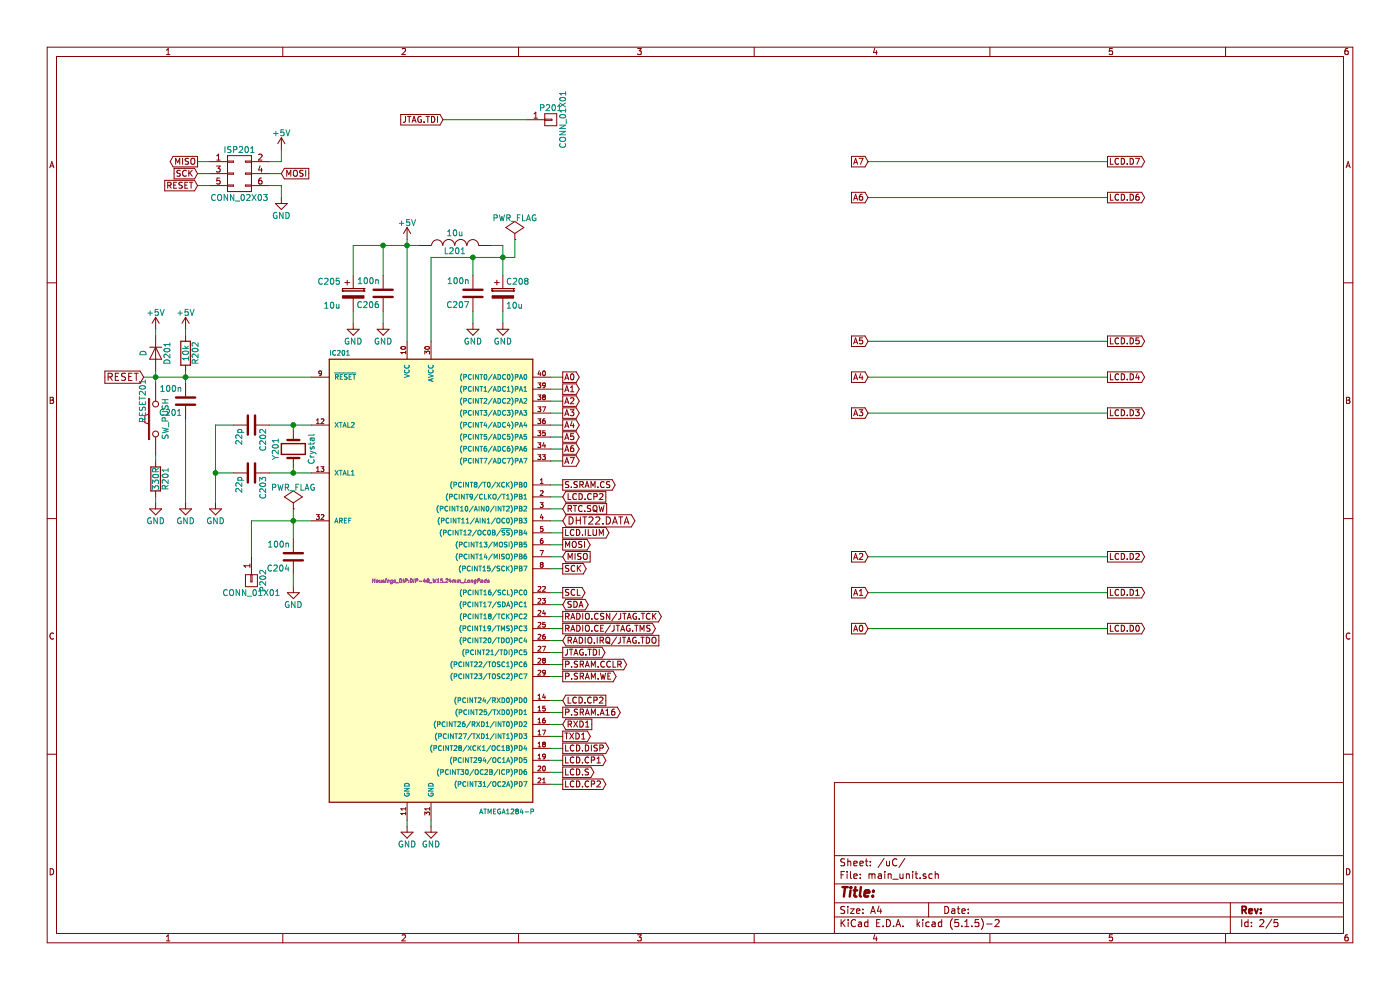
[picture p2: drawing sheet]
EESchema Schematic File Version 4
EELAYER 30 0
EELAYER END
$Descr A4 11693 8268
encoding utf-8
Sheet 2 5
Title ""
Date ""
Rev ""
Comp ""
Comment1 ""
Comment2 ""
Comment3 ""
Comment4 ""
$EndDescr
$Comp
L solar_system_terminal_board-rescue:ATMEGA1284-P IC201
U 1 1
P 3600 4850
F 0 "IC201" H 2750 6730 40  0000 L BNN
F 1 "ATMEGA1284-P" H 4000 2900 40  0000 L BNN
F 2 "Housings_DIP:DIP-40_W15.24mm_LongPads" H 3600 4850 30  0000 C CIN
F 3 "" H 3600 4850 60  0000 C CNN
	1    3600 4850
	1    0    0    -1  
$EndComp
$Comp
L solar_system_terminal_board-rescue:Crystal Y201
U 1 1
P 2450 3750
F 0 "Y201" H 2450 3900 50  0000 C CNN
F 1 "Crystal" H 2450 3600 50  0000 C CNN
F 2 "Crystals:Crystal_HC49-U_Horizontal_Typ1" H 2450 3750 60  0001 C CNN
F 3 "" H 2450 3750 60  0000 C CNN
	1    2450 3750
	0    -1   -1   0   
$EndComp
$Comp
L solar_system_terminal_board-rescue:C C202
U 1 1
P 2100 3550
F 0 "C202" H 2125 3650 50  0000 L CNN
F 1 "22p" H 2125 3450 50  0000 L CNN
F 2 "Capacitors_SMD:C_1206_HandSoldering" H 2138 3400 30  0001 C CNN
F 3 "" H 2100 3550 60  0000 C CNN
	1    2100 3550
	0    1    1    0   
$EndComp
$Comp
L solar_system_terminal_board-rescue:C C203
U 1 1
P 2100 3950
F 0 "C203" H 2125 4050 50  0000 L CNN
F 1 "22p" H 2125 3850 50  0000 L CNN
F 2 "Capacitors_SMD:C_1206_HandSoldering" H 2138 3800 30  0001 C CNN
F 3 "" H 2100 3950 60  0000 C CNN
	1    2100 3950
	0    1    1    0   
$EndComp
$Comp
L solar_system_terminal_board-rescue:GND #PWR01
U 1 1
P 2450 4900
F 0 "#PWR01" H 2450 4650 50  0001 C CNN
F 1 "GND" H 2450 4750 50  0000 C CNN
F 2 "" H 2450 4900 60  0000 C CNN
F 3 "" H 2450 4900 60  0000 C CNN
	1    2450 4900
	1    0    0    -1  
$EndComp
$Comp
L solar_system_terminal_board-rescue:GND #PWR02
U 1 1
P 1800 4200
F 0 "#PWR02" H 1800 3950 50  0001 C CNN
F 1 "GND" H 1800 4050 50  0000 C CNN
F 2 "" H 1800 4200 60  0000 C CNN
F 3 "" H 1800 4200 60  0000 C CNN
	1    1800 4200
	1    0    0    -1  
$EndComp
$Comp
L solar_system_terminal_board-rescue:+5V #PWR03
U 1 1
P 3400 2000
F 0 "#PWR03" H 3400 1850 50  0001 C CNN
F 1 "+5V" H 3400 2140 50  0000 C CNN
F 2 "" H 3400 2000 60  0000 C CNN
F 3 "" H 3400 2000 60  0000 C CNN
	1    3400 2000
	1    0    0    -1  
$EndComp
$Comp
L solar_system_terminal_board-rescue:INDUCTOR L201
U 1 1
P 3800 2050
F 0 "L201" V 3750 2050 50  0000 C CNN
F 1 "10u" V 3900 2050 50  0000 C CNN
F 2 "Inductors_NEOSID:Neosid_Inductor_SM-NE45_SMD1812" H 3800 2050 60  0001 C CNN
F 3 "" H 3800 2050 60  0000 C CNN
	1    3800 2050
	0    -1   -1   0   
$EndComp
$Comp
L solar_system_terminal_board-rescue:C C206
U 1 1
P 3200 2450
F 0 "C206" H 3225 2550 50  0000 L CNN
F 1 "100n" H 3225 2350 50  0000 L CNN
F 2 "Capacitors_SMD:C_1206_HandSoldering" H 3238 2300 30  0001 C CNN
F 3 "" H 3200 2450 60  0000 C CNN
	1    3200 2450
	-1   0    0    1   
$EndComp
$Comp
L solar_system_terminal_board-rescue:CP C205
U 1 1
P 2950 2450
F 0 "C205" H 2650 2550 50  0000 L CNN
F 1 "10u" H 2700 2350 50  0000 L CNN
F 2 "Capacitors_Tantalum_SMD:TantalC_SizeB_EIA-3528_HandSoldering" H 2988 2300 30  0001 C CNN
F 3 "" H 2950 2450 60  0000 C CNN
	1    2950 2450
	1    0    0    -1  
$EndComp
$Comp
L solar_system_terminal_board-rescue:C C207
U 1 1
P 3950 2450
F 0 "C207" H 3975 2550 50  0000 L CNN
F 1 "100n" H 3975 2350 50  0000 L CNN
F 2 "Capacitors_SMD:C_1206_HandSoldering" H 3988 2300 30  0001 C CNN
F 3 "" H 3950 2450 60  0000 C CNN
	1    3950 2450
	-1   0    0    1   
$EndComp
$Comp
L solar_system_terminal_board-rescue:CP C208
U 1 1
P 4200 2450
F 0 "C208" H 4225 2550 50  0000 L CNN
F 1 "10u" H 4225 2350 50  0000 L CNN
F 2 "Capacitors_Tantalum_SMD:TantalC_SizeB_EIA-3528_HandSoldering" H 4238 2300 30  0001 C CNN
F 3 "" H 4200 2450 60  0000 C CNN
	1    4200 2450
	1    0    0    -1  
$EndComp
$Comp
L solar_system_terminal_board-rescue:GND #PWR04
U 1 1
P 2950 2700
F 0 "#PWR04" H 2950 2450 50  0001 C CNN
F 1 "GND" H 2950 2550 50  0000 C CNN
F 2 "" H 2950 2700 60  0000 C CNN
F 3 "" H 2950 2700 60  0000 C CNN
	1    2950 2700
	1    0    0    -1  
$EndComp
$Comp
L solar_system_terminal_board-rescue:GND #PWR05
U 1 1
P 3200 2700
F 0 "#PWR05" H 3200 2450 50  0001 C CNN
F 1 "GND" H 3200 2550 50  0000 C CNN
F 2 "" H 3200 2700 60  0000 C CNN
F 3 "" H 3200 2700 60  0000 C CNN
	1    3200 2700
	1    0    0    -1  
$EndComp
$Comp
L solar_system_terminal_board-rescue:GND #PWR06
U 1 1
P 3950 2700
F 0 "#PWR06" H 3950 2450 50  0001 C CNN
F 1 "GND" H 3950 2550 50  0000 C CNN
F 2 "" H 3950 2700 60  0000 C CNN
F 3 "" H 3950 2700 60  0000 C CNN
	1    3950 2700
	1    0    0    -1  
$EndComp
$Comp
L solar_system_terminal_board-rescue:GND #PWR07
U 1 1
P 4200 2700
F 0 "#PWR07" H 4200 2450 50  0001 C CNN
F 1 "GND" H 4200 2550 50  0000 C CNN
F 2 "" H 4200 2700 60  0000 C CNN
F 3 "" H 4200 2700 60  0000 C CNN
	1    4200 2700
	1    0    0    -1  
$EndComp
$Comp
L solar_system_terminal_board-rescue:C C204
U 1 1
P 2450 4650
F 0 "C204" H 2475 4750 50  0000 L CNN
F 1 "100n" H 2475 4550 50  0000 L CNN
F 2 "Capacitors_SMD:C_1206_HandSoldering" H 2488 4500 30  0001 C CNN
F 3 "" H 2450 4650 60  0000 C CNN
	1    2450 4650
	-1   0    0    1   
$EndComp
$Comp
L solar_system_terminal_board-rescue:GND #PWR08
U 1 1
P 3400 6900
F 0 "#PWR08" H 3400 6650 50  0001 C CNN
F 1 "GND" H 3400 6750 50  0000 C CNN
F 2 "" H 3400 6900 60  0000 C CNN
F 3 "" H 3400 6900 60  0000 C CNN
	1    3400 6900
	1    0    0    -1  
$EndComp
$Comp
L solar_system_terminal_board-rescue:GND #PWR09
U 1 1
P 3600 6900
F 0 "#PWR09" H 3600 6650 50  0001 C CNN
F 1 "GND" H 3600 6750 50  0000 C CNN
F 2 "" H 3600 6900 60  0000 C CNN
F 3 "" H 3600 6900 60  0000 C CNN
	1    3600 6900
	1    0    0    -1  
$EndComp
$Comp
L solar_system_terminal_board-rescue:R R202
U 1 1
P 1550 2950
F 0 "R202" V 1630 2950 50  0000 C CNN
F 1 "10k" V 1550 2950 50  0000 C CNN
F 2 "Resistors_SMD:R_1206_HandSoldering" V 1480 2950 30  0001 C CNN
F 3 "" H 1550 2950 30  0000 C CNN
	1    1550 2950
	1    0    0    -1  
$EndComp
$Comp
L solar_system_terminal_board-rescue:C C201
U 1 1
P 1550 3350
F 0 "C201" H 1575 3450 50  0000 L CNN
F 1 "100n" H 1575 3250 50  0000 L CNN
F 2 "Capacitors_SMD:C_1206_HandSoldering" H 1588 3200 30  0001 C CNN
F 3 "" H 1550 3350 60  0000 C CNN
	1    1550 3350
	-1   0    0    1   
$EndComp
$Comp
L solar_system_terminal_board-rescue:GND #PWR010
U 1 1
P 1550 4200
F 0 "#PWR010" H 1550 3950 50  0001 C CNN
F 1 "GND" H 1550 4050 50  0000 C CNN
F 2 "" H 1550 4200 60  0000 C CNN
F 3 "" H 1550 4200 60  0000 C CNN
	1    1550 4200
	1    0    0    -1  
$EndComp
$Comp
L solar_system_terminal_board-rescue:+5V #PWR011
U 1 1
P 1550 2750
F 0 "#PWR011" H 1550 2600 50  0001 C CNN
F 1 "+5V" H 1550 2890 50  0000 C CNN
F 2 "" H 1550 2750 60  0000 C CNN
F 3 "" H 1550 2750 60  0000 C CNN
	1    1550 2750
	1    0    0    -1  
$EndComp
$Comp
L solar_system_terminal_board-rescue:R R201
U 1 1
P 1300 4000
F 0 "R201" V 1380 4000 50  0000 C CNN
F 1 "330R" V 1300 4000 50  0000 C CNN
F 2 "Resistors_SMD:R_1206_HandSoldering" V 1230 4000 30  0001 C CNN
F 3 "" H 1300 4000 30  0000 C CNN
	1    1300 4000
	1    0    0    -1  
$EndComp
$Comp
L solar_system_terminal_board-rescue:SW_PUSH RESET201
U 1 1
P 1300 3500
F 0 "RESET201" H 1450 3610 50  0000 C CNN
F 1 "SW_PUSH" H 1300 3420 50  0000 C CNN
F 2 "Buttons_Switches_ThroughHole:SW_Tactile_SPST_Angled" H 1300 3500 60  0001 C CNN
F 3 "" H 1300 3500 60  0000 C CNN
	1    1300 3500
	0    -1   -1   0   
$EndComp
$Comp
L solar_system_terminal_board-rescue:GND #PWR012
U 1 1
P 1300 4200
F 0 "#PWR012" H 1300 3950 50  0001 C CNN
F 1 "GND" H 1300 4050 50  0000 C CNN
F 2 "" H 1300 4200 60  0000 C CNN
F 3 "" H 1300 4200 60  0000 C CNN
	1    1300 4200
	1    0    0    -1  
$EndComp
$Comp
L solar_system_terminal_board-rescue:+5V #PWR013
U 1 1
P 1300 2750
F 0 "#PWR013" H 1300 2600 50  0001 C CNN
F 1 "+5V" H 1300 2890 50  0000 C CNN
F 2 "" H 1300 2750 60  0000 C CNN
F 3 "" H 1300 2750 60  0000 C CNN
	1    1300 2750
	1    0    0    -1  
$EndComp
Text GLabel 4700 4550 2    50   Output ~ 0
MOSI
Text GLabel 4700 4650 2    50   Input ~ 0
MISO
Text GLabel 4700 4750 2    50   Output ~ 0
SCK
Text GLabel 4700 4950 2    50   Output ~ 0
SCL
Text GLabel 4700 5050 2    50   BiDi ~ 0
SDA
Text GLabel 4700 4150 2    50   Input ~ 0
LCD.CP2
Text GLabel 4700 4250 2    50   Input ~ 0
RTC.SQW
Text GLabel 4700 5150 2    50   Output ~ 0
RADIO.CSN/JTAG.TCK
Text GLabel 4700 5250 2    50   Output ~ 0
RADIO.CE/JTAG.TMS
Text GLabel 4700 5550 2    50   Output ~ 0
P.SRAM.CCLR
Text GLabel 4700 5650 2    50   Output ~ 0
P.SRAM.WE
Text GLabel 4700 5850 2    50   Input ~ 0
LCD.CP2
Text GLabel 4700 6250 2    50   Output ~ 0
LCD.DISP
Text GLabel 4700 6050 2    50   Input ~ 0
RXD1
Text GLabel 4700 6150 2    50   Output ~ 0
TXD1
Text GLabel 4700 6350 2    50   Output ~ 0
LCD.CP1
Text GLabel 4700 6450 2    50   Output ~ 0
LCD.S
Text GLabel 4700 6550 2    50   Output ~ 0
LCD.CP2
Wire Wire Line
	2250 3550 2450 3550
Wire Wire Line
	2450 3550 2450 3600
Wire Wire Line
	2450 3900 2450 3950
Connection ~ 2450 3550
Connection ~ 2450 3950
Wire Wire Line
	2250 3950 2450 3950
Wire Wire Line
	1950 3550 1800 3550
Wire Wire Line
	1800 3550 1800 3950
Wire Wire Line
	1800 3950 1950 3950
Connection ~ 1800 3950
Wire Wire Line
	3400 2000 3400 2050
Wire Wire Line
	2950 2050 3200 2050
Connection ~ 3400 2050
Wire Wire Line
	3600 2150 3950 2150
Wire Wire Line
	4200 2050 4200 2150
Wire Wire Line
	3200 2300 3200 2050
Connection ~ 3200 2050
Wire Wire Line
	3950 2300 3950 2150
Connection ~ 3950 2150
Connection ~ 4200 2150
Wire Wire Line
	4200 2600 4200 2700
Wire Wire Line
	3950 2600 3950 2700
Wire Wire Line
	3200 2600 3200 2700
Wire Wire Line
	2950 2600 2950 2700
Wire Wire Line
	2450 4250 2450 4350
Wire Wire Line
	2450 4800 2450 4900
Wire Wire Line
	3600 6900 3600 6850
Wire Wire Line
	3400 6900 3400 6850
Wire Wire Line
	1550 2800 1550 2750
Wire Wire Line
	1550 3500 1550 4200
Wire Wire Line
	1550 3100 1550 3150
Wire Wire Line
	1200 3150 1300 3150
Connection ~ 1550 3150
Wire Wire Line
	1300 2750 1300 2800
Wire Wire Line
	1300 3100 1300 3150
Wire Wire Line
	1300 3800 1300 3850
Wire Wire Line
	1300 4150 1300 4200
Connection ~ 1300 3150
Wire Wire Line
	4600 4550 4700 4550
Wire Wire Line
	4600 4650 4700 4650
Wire Wire Line
	4600 4750 4700 4750
Wire Wire Line
	4600 4950 4700 4950
Wire Wire Line
	4600 5050 4700 5050
Wire Wire Line
	4600 4150 4700 4150
Wire Wire Line
	4600 4250 4700 4250
Wire Wire Line
	4600 4450 4700 4450
Wire Wire Line
	4600 5150 4700 5150
Wire Wire Line
	4600 5250 4700 5250
Wire Wire Line
	4600 5350 4700 5350
Wire Wire Line
	4600 5450 4700 5450
Wire Wire Line
	4600 5550 4700 5550
Wire Wire Line
	4600 5650 4700 5650
Wire Wire Line
	4600 5850 4700 5850
Wire Wire Line
	4600 6050 4700 6050
Wire Wire Line
	4600 6150 4700 6150
Wire Wire Line
	4600 6350 4700 6350
Wire Wire Line
	4600 6450 4700 6450
Wire Wire Line
	4600 6550 4700 6550
Wire Wire Line
	4600 6250 4700 6250
Wire Wire Line
	4600 5950 4700 5950
Text GLabel 1200 3150 0    60   Input ~ 0
RESET
Wire Wire Line
	2950 2300 2950 2050
Wire Wire Line
	4200 2050 4100 2050
Text GLabel 4700 4450 2    50   Output ~ 0
LCD.ILUM
Wire Wire Line
	2100 4350 2450 4350
Wire Wire Line
	4700 4050 4600 4050
Text GLabel 4700 3150 2    50   Output ~ 0
A0
Text GLabel 4700 3250 2    50   Output ~ 0
A1
Text GLabel 4700 3350 2    50   Output ~ 0
A2
Text GLabel 4700 3450 2    50   Output ~ 0
A3
Text GLabel 4700 3550 2    50   Output ~ 0
A4
Text GLabel 4700 3650 2    50   Output ~ 0
A5
Text GLabel 4700 3750 2    50   Output ~ 0
A6
Text GLabel 4700 3850 2    50   Output ~ 0
A7
Wire Wire Line
	4600 3150 4700 3150
Wire Wire Line
	4600 3250 4700 3250
Wire Wire Line
	4600 3350 4700 3350
Wire Wire Line
	4600 3450 4700 3450
Wire Wire Line
	4600 3550 4700 3550
Wire Wire Line
	4600 3650 4700 3650
Wire Wire Line
	4600 3750 4700 3750
Wire Wire Line
	4600 3850 4700 3850
Wire Wire Line
	3600 2850 3600 2150
$Comp
L solar_system_terminal_board-rescue:PWR_FLAG #FLG014
U 1 1
P 2450 4250
F 0 "#FLG014" H 2450 4345 50  0001 C CNN
F 1 "PWR_FLAG" H 2450 4430 50  0000 C CNN
F 2 "" H 2450 4250 60  0000 C CNN
F 3 "" H 2450 4250 60  0000 C CNN
	1    2450 4250
	1    0    0    -1  
$EndComp
Connection ~ 2450 4350
$Comp
L solar_system_terminal_board-rescue:PWR_FLAG #FLG015
U 1 1
P 4300 2000
F 0 "#FLG015" H 4300 2095 50  0001 C CNN
F 1 "PWR_FLAG" H 4300 2180 50  0000 C CNN
F 2 "" H 4300 2000 60  0000 C CNN
F 3 "" H 4300 2000 60  0000 C CNN
	1    4300 2000
	1    0    0    -1  
$EndComp
Wire Wire Line
	4300 2150 4300 2000
Text GLabel 4700 5450 2    50   Output ~ 0
JTAG.TDI
Text GLabel 4700 4050 2    50   Output ~ 0
S.SRAM.CS
Text GLabel 4700 5350 2    50   Input ~ 0
RADIO.IRQ/JTAG.TDO
Text GLabel 7250 5250 0    50   Input ~ 0
A0
Text GLabel 7250 4950 0    50   Input ~ 0
A1
Text GLabel 7250 4650 0    50   Input ~ 0
A2
Text GLabel 7250 3450 0    50   Input ~ 0
A3
Text GLabel 7250 3150 0    50   Input ~ 0
A4
Text GLabel 7250 2850 0    50   Input ~ 0
A5
Text GLabel 7250 1650 0    50   Input ~ 0
A6
Text GLabel 7250 1350 0    50   Input ~ 0
A7
Wire Wire Line
	7250 5250 9250 5250
Wire Wire Line
	7250 4950 9250 4950
Wire Wire Line
	7250 4650 9250 4650
Wire Wire Line
	7250 3150 9250 3150
Wire Wire Line
	7250 2850 9250 2850
Wire Wire Line
	7250 3450 9250 3450
Wire Wire Line
	7250 1650 9250 1650
Wire Wire Line
	7250 1350 9250 1350
Text GLabel 9250 1350 2    50   Output ~ 0
LCD.D7
Text GLabel 9250 1650 2    50   Output ~ 0
LCD.D6
Text GLabel 9250 2850 2    50   Output ~ 0
LCD.D5
Text GLabel 9250 3150 2    50   Output ~ 0
LCD.D4
Text GLabel 9250 3450 2    50   Output ~ 0
LCD.D3
Text GLabel 9250 4650 2    50   Output ~ 0
LCD.D2
Text GLabel 9250 4950 2    50   Output ~ 0
LCD.D1
Text GLabel 9250 5250 2    50   Output ~ 0
LCD.D0
$Comp
L solar_system_terminal_board-rescue:D D201
U 1 1
P 1300 2950
F 0 "D201" H 1300 3050 50  0000 C CNN
F 1 "D" H 1300 2850 50  0000 C CNN
F 2 "Diodes_SMD:Diode-MiniMELF_Handsoldering" H 1300 2950 60  0001 C CNN
F 3 "" H 1300 2950 60  0000 C CNN
	1    1300 2950
	0    1    1    0   
$EndComp
Wire Wire Line
	4600 4350 4700 4350
Text GLabel 4700 4350 2    60   BiDi ~ 0
DHT22.DATA
Text GLabel 4700 5950 2    50   Output ~ 0
P.SRAM.A16
$Comp
L solar_system_terminal_board-rescue:CONN_01X01 P201
U 1 1
P 4600 1000
F 0 "P201" H 4600 1100 50  0000 C CNN
F 1 "CONN_01X01" V 4700 1000 50  0000 C CNN
F 2 "Pin_Headers:Pin_Header_Straight_1x01" H 4600 1000 60  0001 C CNN
F 3 "" H 4600 1000 60  0000 C CNN
	1    4600 1000
	1    0    0    -1  
$EndComp
Text GLabel 3700 1000 0    50   Input ~ 0
JTAG.TDI
Wire Wire Line
	3700 1000 4400 1000
$Comp
L solar_system_terminal_board-rescue:CONN_01X01 P202
U 1 1
P 2100 4850
F 0 "P202" H 2100 4950 50  0000 C CNN
F 1 "CONN_01X01" V 2200 4850 50  0000 C CNN
F 2 "Pin_Headers:Pin_Header_Straight_1x01" H 2100 4850 60  0001 C CNN
F 3 "" H 2100 4850 60  0000 C CNN
	1    2100 4850
	0    1    1    0   
$EndComp
Wire Wire Line
	2100 4650 2100 4350
$Comp
L solar_system_terminal_board-rescue:CONN_02X03 ISP201
U 1 1
P 2000 1450
F 0 "ISP201" H 2000 1650 50  0000 C CNN
F 1 "CONN_02X03" H 2000 1250 50  0000 C CNN
F 2 "Pin_Headers:Pin_Header_Angled_2x03" H 2000 250 60  0001 C CNN
F 3 "" H 2000 250 60  0000 C CNN
	1    2000 1450
	1    0    0    -1  
$EndComp
Text GLabel 2350 1450 2    50   Input ~ 0
MOSI
Text GLabel 1650 1350 0    50   Output ~ 0
MISO
Text GLabel 1650 1450 0    50   Input ~ 0
SCK
Text GLabel 1650 1550 0    50   Input ~ 0
RESET
$Comp
L solar_system_terminal_board-rescue:+5V #PWR016
U 1 1
P 2350 1250
F 0 "#PWR016" H 2350 1100 50  0001 C CNN
F 1 "+5V" H 2350 1390 50  0000 C CNN
F 2 "" H 2350 1250 60  0000 C CNN
F 3 "" H 2350 1250 60  0000 C CNN
	1    2350 1250
	1    0    0    -1  
$EndComp
$Comp
L solar_system_terminal_board-rescue:GND #PWR017
U 1 1
P 2350 1650
F 0 "#PWR017" H 2350 1400 50  0001 C CNN
F 1 "GND" H 2350 1500 50  0000 C CNN
F 2 "" H 2350 1650 60  0000 C CNN
F 3 "" H 2350 1650 60  0000 C CNN
	1    2350 1650
	1    0    0    -1  
$EndComp
Wire Wire Line
	1650 1350 1750 1350
Wire Wire Line
	1650 1450 1750 1450
Wire Wire Line
	1650 1550 1750 1550
Wire Wire Line
	2250 1350 2350 1350
Wire Wire Line
	2350 1350 2350 1250
Wire Wire Line
	2250 1450 2350 1450
Wire Wire Line
	2250 1550 2350 1550
Wire Wire Line
	2350 1550 2350 1650
Wire Wire Line
	2450 3550 2600 3550
Wire Wire Line
	2450 3950 2600 3950
Wire Wire Line
	1800 3950 1800 4200
Wire Wire Line
	3400 2050 3400 2850
Wire Wire Line
	3400 2050 3500 2050
Wire Wire Line
	3200 2050 3400 2050
Wire Wire Line
	3950 2150 4200 2150
Wire Wire Line
	4200 2150 4200 2300
Wire Wire Line
	4200 2150 4300 2150
Wire Wire Line
	1550 3150 1550 3200
Wire Wire Line
	1550 3150 2600 3150
Wire Wire Line
	1300 3150 1550 3150
Wire Wire Line
	1300 3150 1300 3200
Wire Wire Line
	2450 4350 2450 4500
Wire Wire Line
	2450 4350 2600 4350
$EndSCHEMATC
